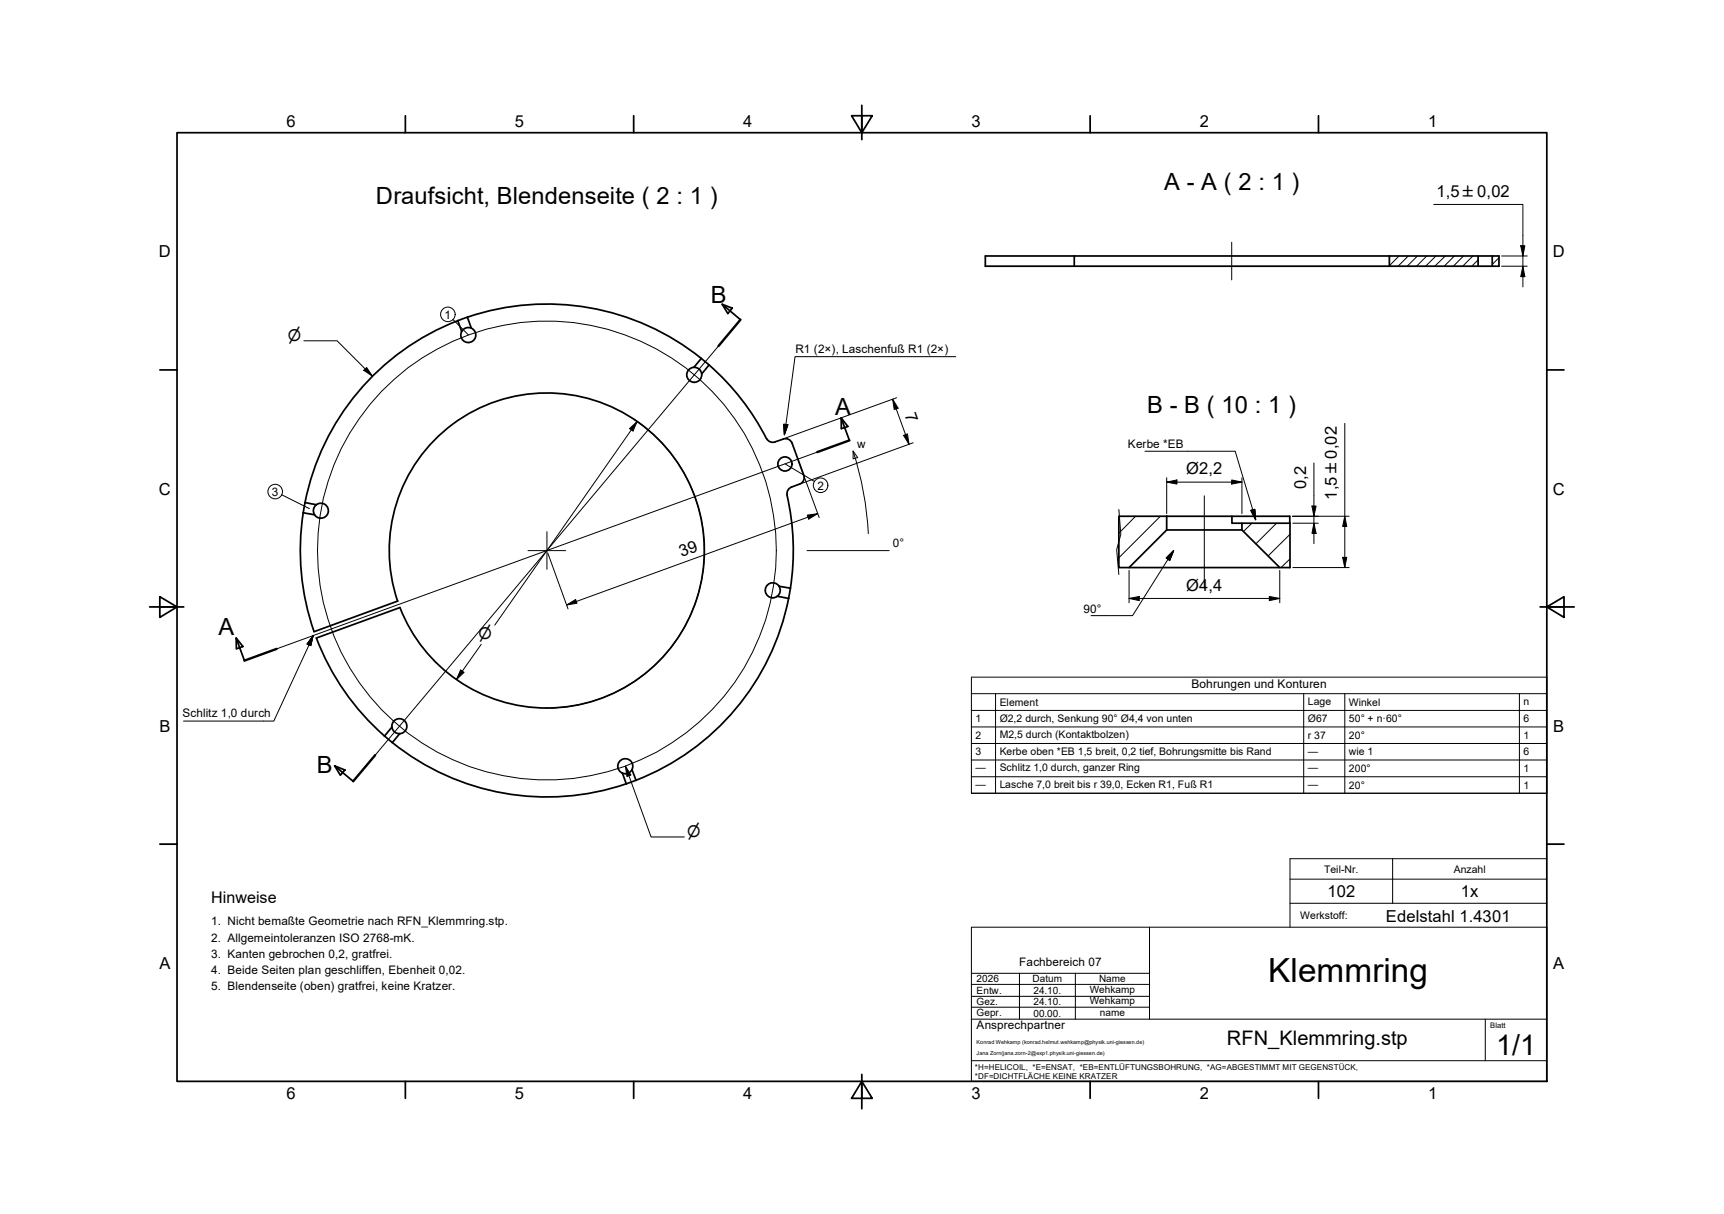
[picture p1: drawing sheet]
<svg xmlns="http://www.w3.org/2000/svg" width="503mm" height="355mm" viewBox="0 0 503 355" stroke-linecap="round" stroke-linejoin="round" font-family="sans-serif">
<!-- layer: BEMASSUNG -->
<g fill="#000">
<path d="M444.1 71.8h1.2l-.6 3zM444.7 77.7l.6 3.1h-1.2zM106.2 108.2l.9-.9 1.7 2.6zM260.7 116.6l1.6 2.6-1.2 .4zM183.8 125.2l2.3-2.1-1.3 2.8zM228.9 123.9l1.2 .1-1.1 3zM263.8 127.1l1.2-.4 .4 3.1zM235.7 150.5l3.1-.5-2.6 1.6zM340.7 140.8l3-.6v1.2zM359.7 140.2l2.9 .6-2.9 .6zM365.3 149.1l1.1-.4 .2 3.1zM383.1 147.8h1.2l-.6 3z"/>
<path d="M383.7 152.8l.6 3h-1.2zM392.7 150.8l.6 3h-1.3zM165.5 176.7l2.6-1.6 .4 1.1zM329.7 174.8l3-.6v1.2zM342.7 160.8l-1.1 2.9-1-.7zM370.6 174.2l3.1 .6-3.1 .6zM392 162.8h1.3l-.6 3zM91.4 185.6l-.7 3-1-.5zM134.5 195.7l1 .7-2.2 2.1zM182.6 223.7l1.6 2.6-1.1 .5z"/>
</g>
<g fill="none" stroke="#000" stroke-width=".29">
<path d="M418.7 59.7h26v24.1M438.5 74.8h7.5M438.5 77.7h7.5M444.1 71.8h1.2l-.6 3zM444.7 77.7l.6 3.1h-1.2zM88.7 99.5h9.7l10.4 10.4M132.3 93.3l4.5 4.5M106.2 108.2l.9-.9 1.7 2.6zM260.7 116.6l1.6 2.6-1.2 .4zM260.7 116.6l4.7 13.2M261.8 116.2l-32.4 11.7M279.1 104.2h-46.9l-3.2 22.8-.1-3.1 1.2 .1-1.1 3"/>
<path d="M183.8 125.2l2.3-2.1-1.3 2.8zM185 122.4a46 46 0 0 1 18.8 51.2 46 46 0 0 1-43.3 33.2M186.1 123.1l-41.6 59.5M228.9 123.9l1.2 .1-1.1 3zM229.2 135.5l8.6 5.1M233.2 134.8l6 16.4M249.1 131.7a94 94 0 0 1 4.5 24.2M249.1 131.7l1.3 1.9-1.3 .4zM263.8 127.1l1.2-.4 .4 3.1zM266.6 129.3l-32.3 11.8M334.3 131.8h26.4l5.9 20-1.3-2.7 1.1-.4 .2 3.1M340.7 139.5v10.5"/>
<path d="M362.6 139.5v10.5M383.7 135.2v23.6M392.7 123.7v42.1M82.2 144.5l8.2 4M235.7 150.5l3.1-.5-2.6 1.6zM238.8 150l-73.3 26.7M340.7 140.8l3-.6v1.2zM340.7 140.8h21.9M359.7 140.2l2.9 .6-2.9 .6zM365.3 149.1l1.1-.4 .2 3.1zM377.4 150.8h16.6M377.5 152.8h7.4"/>
<path d="M383.1 147.8h1.2l-.6 3zM383.7 152.8l.6 3h-1.2zM392.7 150.8l.6 3h-1.3zM160 161.5l5.9 16.3M165.5 176.7l2.6-1.6 .4 1.1zM329.7 174.8l3-.6v1.2zM329.7 174.8h44M329.7 166.6v9.4M340.6 163l2.1-2.2-1.1 2.9zM342.7 160.8l-2.1 2.2 1 .7 1.1-2.9-12 19h-12.1M370.6 174.2l3.1 .6-3.1 .6zM373.7 166.6v9.4"/>
<path d="M377.5 165.8h16.5M392 162.8h1.3l-.6 3zM91.4 185.6l-1.7 2.5 1 .5 .7-3-11.5 25h-26.3M91.4 185.6l-.7 3-1-.5zM134.5 195.7l1 .7-2.2 2.1zM140.5 188.2l-7.2 10.3M182.6 223.7l1.6 2.6-1.1 .5zM182.6 223.7l7.5 20.7h9.7"/>
<circle cx="130.8" cy="91.8" r="2.13"/>
<circle cx="80.4" cy="143.6" r="2.13"/>
<circle cx="239.6" cy="141.7" r="2.13"/>
</g>
<!-- layer: MITTELLINIE -->
<g fill="none" stroke="#000" stroke-width=".29">
<path d="M359.7 70.8v10.9M209.8 101l-100.3 119.6M238.6 132l-157.8 57.5M159.7 155.3v11M351.7 144.8v27M154.2 160.8h11M235.6 160.8h24.1"/>
<circle cx="159.7" cy="160.8" r="67"/>
</g>
<!-- layer: RAHMEN -->
<g fill="none" stroke="#000" stroke-width=".51">
<path d="M51.7 38.8h400v277h-400zM118.4 33.8v5M185 33.8v5M248.7 33.8h6l-3 5zM251.7 30.8v10M318.3 33.8v5M385 33.8v5M46.7 108h5M451.7 108h5M43.7 177.2h10M46.7 174.3l5 2.9-5 3.1zM449.7 177.2h10"/>
<path d="M451.7 177.2l5-2.9v6zM46.7 246.5h5M451.7 246.5h5M118.4 315.8v5M185 315.8v5M251.7 315.8l3 5h-6zM251.7 313.8v10M318.3 315.8v5M385 315.8v5"/>
</g>
<!-- layer: SCHNITTLINIE -->
<path d="M210.9 88.9l2.9 1.1-1.3 1.6zM210.9 88.9l5.3 4.5M245.6 122.1l2 2.4-1.9 .7zM245.6 122.1l2.4 6.5M69 186.3l1.9 2.5-1.9 .7zM69 186.3l2.4 6.6M97.7 223.7l3 1.2-1.3 1.5zM97.7 223.7l5.4 4.5" fill="none" stroke="#000" stroke-width=".51"/>
<path d="M216.2 93.4l-6.4 7.6M248 128.6l-9.4 3.4M80.8 189.5l-9.4 3.4M109.5 220.6l-6.4 7.6" fill="none" stroke="#000" stroke-width=".7"/>
<!-- layer: SCHRIFTFELD -->
<g fill="none" stroke="#000" stroke-width=".29">
<path d="M283.7 197.8h168v33.9h-168zM283.7 217.1h168M283.7 202.6h168M283.7 207.5h168M283.7 212.3h168M290.7 202.6v29.1M380.7 202.6v29.1M392.7 202.6v29.1M443.7 202.6v29.1M283.7 222h168M283.7 226.8h168M376.7 256.8h75"/>
<path d="M406.7 250.8v13M451.7 250.8h-75v20M283.7 270.8h168v45h-168zM335.7 270.8v26.8M376.7 263.8h75M283.7 294.2h52M283.7 291h52M283.7 287.5h52M283.7 297.6h168M283.7 284.2h52M297.7 284.2v13.4M314 284.2v13.4"/>
<path d="M433.7 297.6v12.2M283.7 309.8h168"/>
</g>
<!-- layer: SICHTKANTE -->
<g fill="none" stroke="#000" stroke-width=".51">
<path d="M287.7 74.8h150v2.9h-150zM313.7 74.8v2.9M405.7 74.8v2.9M431.6 74.8v2.9M435.7 74.8v2.9M133.7 93.6l1.1 3.2M136.5 92.6l1.1 3.2M136.5 92.6a72 72 0 0 0-47.4 54.2M136.5 92.6a72 72 0 0 1 68.3 12.1M204.8 104.7l2.3 1.9M204.8 104.7l-2.2 2.6M207.1 106.6l-2.2 2.6"/>
<path d="M207.1 106.6a72 72 0 0 1 16.7 21.5M223.9 128.1a2 2 0 0 0 2.4 1l2.4-.9M228.7 128.2a2 2 0 0 1 2.6 1.2M231.3 129.4l3.4 9.4M234.7 138.8a2 2 0 0 1-1.2 2.6M88.5 149.8l3.3 .5M88.5 149.7a72 72 0 0 0 3.2 34.7l24.4-8.9M89 146.8l3.4 .6M89.1 146.8l-.6 3M229.8 144.6a72 72 0 0 1 1 27.2M231.1 142.3a2 2 0 0 0-1.2 2.3M233.5 141.4l-2.4 .9"/>
<path d="M340.7 154.8h21.9M340.7 150.8h-14v15h3l11-11v-4h35.9v2M359.7 150.8v2h2.9v2M362.6 152.8h14.1v13h-3l-11.1-11M116.1 175.6a46 46 0 0 1 51.1-60.2 46 46 0 0 1 28.9 73.4 46 46 0 0 1-78.4-9.1l-.9-2.3-24.4 8.9M227 174.1l3.3 .7M227.5 171.2l3.3 .6M230.8 171.8a72 72 0 0 1-45.1 56.1M329.7 165.8h44M92.4 186.3a72 72 0 0 0 22.2 30.6M114.4 212.4l-2.1 2.6M114.6 216.9a72 72 0 0 0 68.3 12"/>
<path d="M116.7 214.3l-2.1 2.6M181.7 225.8l1.2 3.1M184.5 224.7l1.2 3.2M184.5 224.8a2.19 2.19 0 0 1-2.8 1M184.5 224.8a2.19 2.19 0 0 0-1-3 2.19 2.19 0 0 0-2.9 1.1 2.19 2.19 0 0 0 1.1 2.9M185.7 227.9l-2.8 1"/>
<circle cx="136.7" cy="97.8" r="2.19"/>
<circle cx="202.7" cy="109.5" r="2.19"/>
<circle cx="229.2" cy="135.5" r="2.06"/>
<circle cx="93.7" cy="149.2" r="2.19"/>
<circle cx="225.6" cy="172.4" r="2.19"/>
<circle cx="116.6" cy="212.1" r="2.19"/>
</g>
<!-- layer: TEXT -->
<path d="M326.7 148.8l.6 7.2-1.2 4.5 .6 7.3" fill="none" stroke="#000" stroke-width=".29"/>
<!-- layer: SCHRAFFUR -->
<g fill="none" stroke="#000" stroke-width=".29">
<path d="M405.8 74.8l-.1 .2M408.5 74.8l-2.8 2.8M411.2 74.8l-3 2.9M413.9 74.8l-3 2.9M416.6 74.8l-3 2.9M419.3 74.8l-3 2.9M422 74.8l-3 2.9M424.7 74.8l-3 2.9M427.4 74.8l-3 2.9M430.1 74.8l-3 2.9M431.6 75.9l-1.8 1.8M437.7 75.3l-2 1.9"/>
<path d="M331.6 150.8l-4.9 4.9M338.8 150.8l-12.1 12.1M365.6 152.8l-2.5 2.4M372.7 152.8l-6 6M376.7 156l-6.4 6.4M376.7 163.2l-2.6 2.6"/>
</g>
<text font-size="9.7" x="370.3" y="286.7">Klemmring</text>
<text font-size="8.3" x="436.9" y="308">1/1</text>
<g font-size="6.9">
<text x="109.8" y="59.6">Draufsicht, Blendenseite ( 2 : 1 )</text>
<text x="339.9" y="55.6">A - A ( 2 : 1 )</text>
<text x="207.6" y="88.6">B</text>
<text x="243.8" y="121.2">A</text>
<text x="335" y="120.6">B - B ( 10 : 1 )</text>
<text x="63.8" y="185.3">A</text>
<text x="92.5" y="225.7">B</text>
</g>
<text font-size="5.8" x="358.3" y="305.3">RFN_Klemmring.stp</text>
<g font-size="4.8">
<text x="83.6" y="37">6</text>
<text x="150.3" y="37">5</text>
<text x="217" y="37">4</text>
<text x="283.7" y="37">3</text>
<text x="350.3" y="37">2</text>
<text x="417" y="37">1</text>
<text x="419.5" y="57.4">1,5 ±0,02</text>
<text x="46.4" y="75.1">D</text>
<text x="453.4" y="75.1">D</text>
<text x="264.1" y="121.3" transform="rotate(70 264.1 121.3)">7</text>
<text x="346.4" y="138.5">Ø2,2</text>
<text x="381.4" y="142.8" transform="rotate(-90 381.4 142.8)">0,2</text>
<text x="46.4" y="144.4">C</text>
<text x="390.4" y="145.9" transform="rotate(-90 390.4 145.9)">1,5 ±0,02</text>
<text x="453.4" y="144.4">C</text>
<text x="199" y="162.7" transform="rotate(-20 199 162.7)">39</text>
<text x="346.4" y="172.5">Ø4,4</text>
<text x="46.5" y="213.6">B</text>
<text x="453.5" y="213.6">B</text>
<text x="387.6" y="262">102</text>
<text x="426.6" y="262">1x</text>
<text x="404.7" y="269.3">Edelstahl 1.4301</text>
<text x="46.5" y="282.9">A</text>
<text x="453.5" y="282.9">A</text>
<text x="83.6" y="321">6</text>
<text x="150.3" y="321">5</text>
<text x="217" y="321">4</text>
<text x="283.7" y="321">3</text>
<text x="350.3" y="321">2</text>
<text x="417" y="321">1</text>
</g>
<text font-size="4.7" x="61.7" y="263.8">Hinweise</text>
<g font-size="4.6">
<text x="84" y="99.5">⌀</text>
<text x="139.7" y="186.5">⌀</text>
<text x="200.7" y="244.4">⌀</text>
</g>
<text font-size="3.5" x="347.9" y="201.1">Bohrungen und Konturen</text>
<g font-size="3.4">
<text x="129.8" y="93">1</text>
<text x="232.3" y="103">R1 (2×), Laschenfuß R1 (2×)</text>
<text x="250.3" y="131">w</text>
<text x="329.4" y="131">Kerbe *EB</text>
<text x="238.7" y="143">2</text>
<text x="79.4" y="144.8">3</text>
<text x="260.7" y="159.8">0°</text>
<text x="316.4" y="179">90°</text>
<text x="53.3" y="209.4">Schlitz 1,0 durch</text>
<text x="61.7" y="270.3">1. Nicht bemaßte Geometrie nach RFN_Klemmring.stp.</text>
<text x="61.7" y="275">2. Allgemeintoleranzen ISO 2768-mK.</text>
<text x="61.7" y="279.8">3. Kanten gebrochen 0,2, gratfrei.</text>
<text x="61.7" y="284.5">4. Beide Seiten plan geschliffen, Ebenheit 0,02.</text>
<text x="297.6" y="282">Fachbereich 07</text>
<text x="61.7" y="289.3">5. Blendenseite (oben) gratfrei, keine Kratzer.</text>
<text x="285.2" y="300.4">Ansprechpartner</text>
</g>
<g font-size="3">
<text x="291.9" y="206.1">Element</text>
<text x="381.9" y="205.8">Lage</text>
<text x="393.9" y="206.1">Winkel</text>
<text x="444.9" y="205.8">n</text>
<text x="284.9" y="211">1</text>
<text x="284.9" y="215.8">2</text>
<text x="291.9" y="210.7">Ø2,2 durch, Senkung 90° Ø4,4 von unten</text>
<text x="291.9" y="215.5">M2,5 durch (Kontaktbolzen)</text>
<text x="381.9" y="211">Ø67</text>
<text x="381.9" y="215.8">r 37</text>
<text x="393.9" y="211">50° + n·60°</text>
<text x="393.9" y="215.8">20°</text>
<text x="444.9" y="211">6</text>
<text x="444.9" y="215.8">1</text>
<text x="284.9" y="220.6">3</text>
<text x="291.9" y="220.4">Kerbe oben *EB 1,5 breit, 0,2 tief, Bohrungsmitte bis Rand</text>
<text x="381.9" y="220.4">—</text>
<text x="393.9" y="220.6">wie 1</text>
<text x="444.9" y="220.6">6</text>
<text x="284.9" y="225.2">—</text>
<text x="291.9" y="225.2">Schlitz 1,0 durch, ganzer Ring</text>
<text x="381.9" y="225.2">—</text>
<text x="393.9" y="225.5">200°</text>
<text x="444.9" y="225.5">1</text>
<text x="284.9" y="230">—</text>
<text x="291.9" y="230.1">Lasche 7,0 breit bis r 39,0, Ecken R1, Fuß R1</text>
<text x="381.9" y="230">—</text>
<text x="393.9" y="230.3">20°</text>
<text x="444.9" y="230.3">1</text>
<text x="386.7" y="254.8">Teil-Nr.</text>
<text x="424.5" y="254.8">Anzahl</text>
<text x="379.7" y="268.4">Werkstoff:</text>
</g>
<g font-size="2.9">
<text x="285.2" y="286.9">2026</text>
<text x="301.5" y="286.9">Datum</text>
<text x="320.9" y="286.9">Name</text>
<text x="285.2" y="293.6">Gez.</text>
<text x="285.2" y="290.3">Entw.</text>
<text x="301.8" y="290.3">24.10.</text>
<text x="301.8" y="293.6">24.10.</text>
<text x="318.2" y="293.3">Wehkamp</text>
<text x="318.2" y="290">Wehkamp</text>
<text x="285.2" y="296.7">Gepr.</text>
<text x="301.8" y="296.9">00.00.</text>
<text x="321.2" y="296.7">name</text>
</g>
<g font-size="2.3">
<text x="284.7" y="312.4">*H=HELICOIL, *E=ENSAT, *EB=ENTLÜFTUNGSBOHRUNG, *AG=ABGESTIMMT MIT GEGENSTÜCK,</text>
<text x="284.7" y="315.2">*DF=DICHTFLÄCHE KEINE KRATZER</text>
</g>
<text font-size="2.2" x="435.2" y="300.2">Blatt</text>
<g font-size="1.6">
<text x="285.2" y="305">Konrad Wehkamp (konrad.helmut.wehkamp@physik.uni-giessen.de)</text>
<text x="285.2" y="308">Jana Zorn(jana.zorn-2@exp1.physik.uni-giessen.de)</text>
</g>
</svg>
